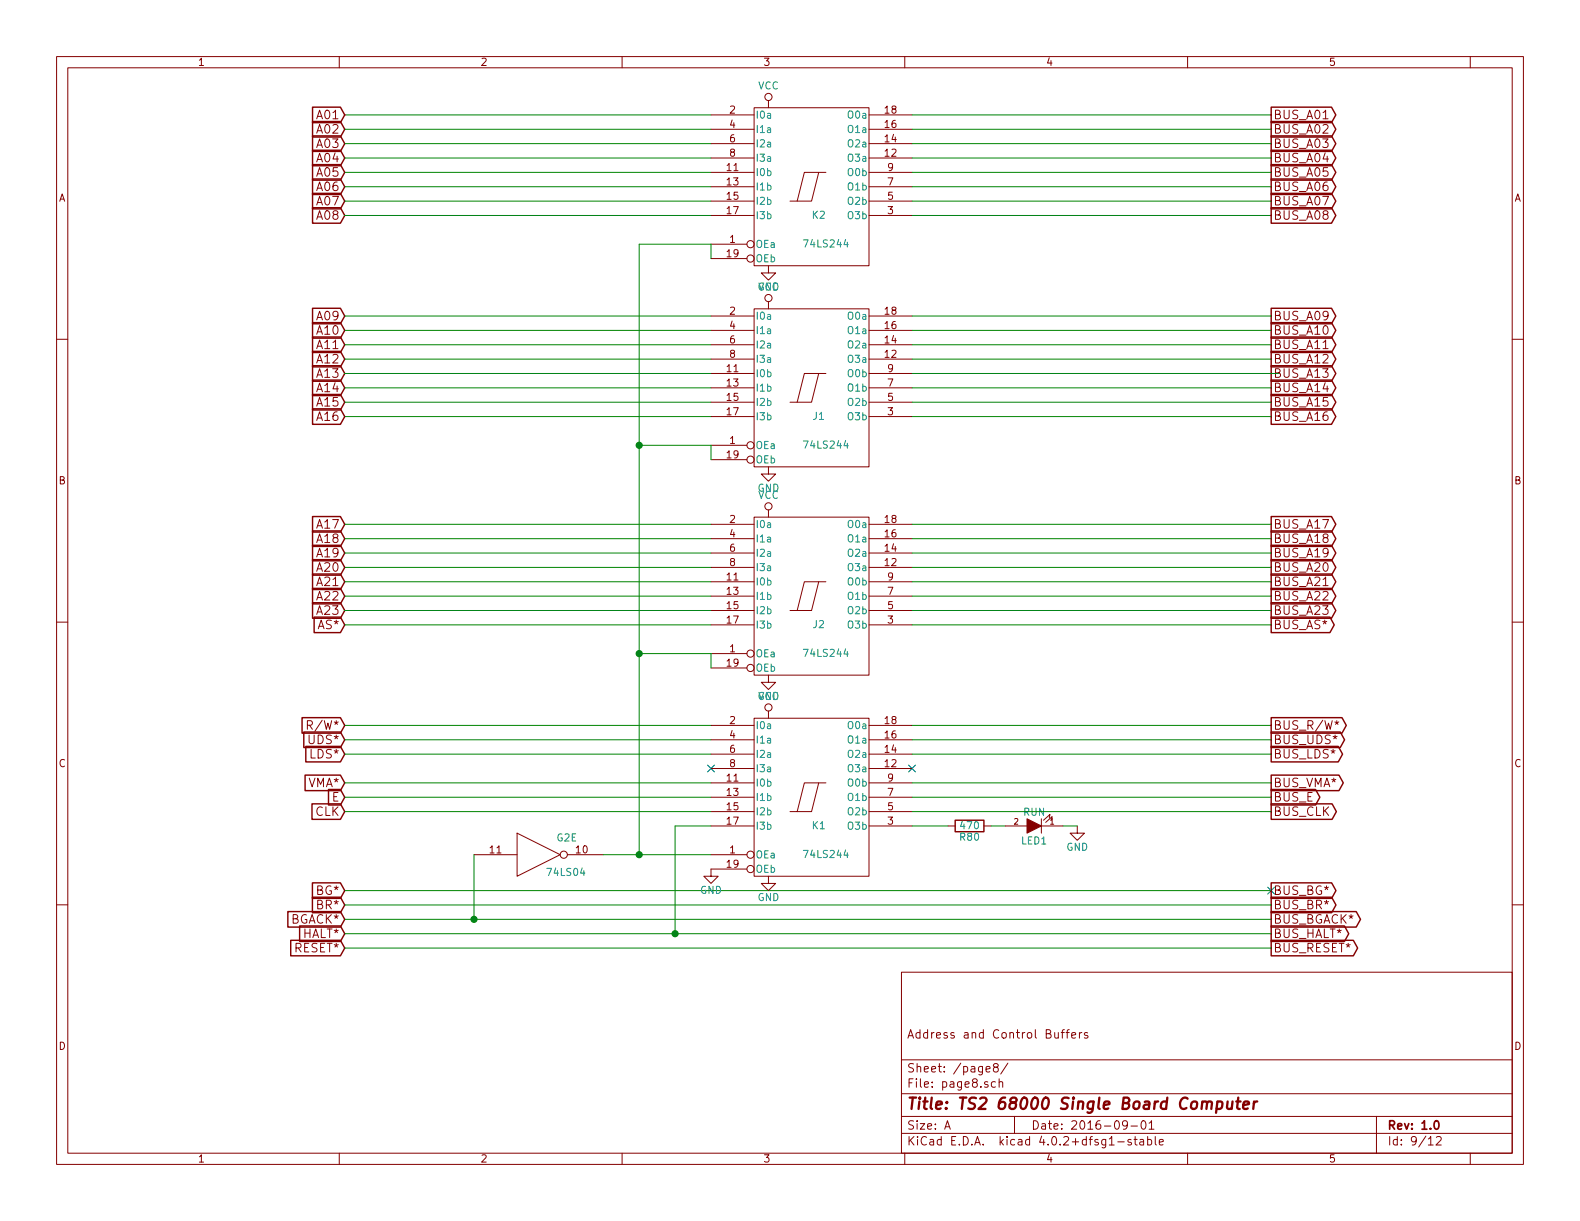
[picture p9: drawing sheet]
EESchema Schematic File Version 2
LIBS:ts2-rescue
LIBS:power
LIBS:device
LIBS:transistors
LIBS:conn
LIBS:linear
LIBS:regul
LIBS:74xx
LIBS:cmos4000
LIBS:adc-dac
LIBS:memory
LIBS:xilinx
LIBS:ts2-cache
EELAYER 25 0
EELAYER END
$Descr A 11000 8500
encoding utf-8
Sheet 9 12
Title "TS2 68000 Single Board Computer"
Date "2016-09-01"
Rev "1.0"
Comp ""
Comment1 "Address and Control Buffers"
Comment2 ""
Comment3 ""
Comment4 ""
$EndDescr
$Comp
L 74LS244 K2
U 1 1
P 5650 1300
F 0 "K2" H 5700 1100 50  0000 C CNN
F 1 "74LS244" H 5750 900 50  0000 C CNN
F 2 "" H 5650 1300 50  0000 C CNN
F 3 "" H 5650 1300 50  0000 C CNN
	1    5650 1300
	1    0    0    -1  
$EndComp
$Comp
L 74LS244 J1
U 1 1
P 5650 2700
F 0 "J1" H 5700 2500 50  0000 C CNN
F 1 "74LS244" H 5750 2300 50  0000 C CNN
F 2 "" H 5650 2700 50  0000 C CNN
F 3 "" H 5650 2700 50  0000 C CNN
	1    5650 2700
	1    0    0    -1  
$EndComp
$Comp
L 74LS244 J2
U 1 1
P 5650 4150
F 0 "J2" H 5700 3950 50  0000 C CNN
F 1 "74LS244" H 5750 3750 50  0000 C CNN
F 2 "" H 5650 4150 50  0000 C CNN
F 3 "" H 5650 4150 50  0000 C CNN
	1    5650 4150
	1    0    0    -1  
$EndComp
$Comp
L 74LS244 K1
U 1 1
P 5650 5550
F 0 "K1" H 5700 5350 50  0000 C CNN
F 1 "74LS244" H 5750 5150 50  0000 C CNN
F 2 "" H 5650 5550 50  0000 C CNN
F 3 "" H 5650 5550 50  0000 C CNN
	1    5650 5550
	1    0    0    -1  
$EndComp
Wire Wire Line
	4950 800  2400 800 
Text GLabel 2400 800  0    60   Input ~ 0
A01
Wire Wire Line
	6350 800  8850 800 
Text GLabel 8850 800  2    60   Output ~ 0
BUS_A01
Text GLabel 2400 1500 0    60   Input ~ 0
A08
Wire Wire Line
	2400 1500 4950 1500
Wire Wire Line
	6350 1500 8850 1500
Text GLabel 8850 1500 2    60   Output ~ 0
BUS_A08
Text GLabel 2400 2200 0    60   Input ~ 0
A09
Text GLabel 2400 2900 0    60   Input ~ 0
A16
Wire Wire Line
	2400 2200 4950 2200
Wire Wire Line
	2400 2900 4950 2900
Text GLabel 2400 3650 0    60   Input ~ 0
A17
Text GLabel 2400 4250 0    60   Input ~ 0
A23
Text GLabel 2400 4350 0    60   Input ~ 0
AS*
Wire Wire Line
	2400 3650 4950 3650
Wire Wire Line
	2400 4250 4950 4250
Wire Wire Line
	2400 4350 4950 4350
Text GLabel 8850 2200 2    60   Output ~ 0
BUS_A09
Text GLabel 8850 2900 2    60   Output ~ 0
BUS_A16
Wire Wire Line
	8850 2200 6350 2200
Wire Wire Line
	6350 2900 8850 2900
Text GLabel 8850 3650 2    60   Output ~ 0
BUS_A17
Text GLabel 8850 4250 2    60   Output ~ 0
BUS_A23
Wire Wire Line
	6350 3650 8850 3650
Wire Wire Line
	6350 4250 8850 4250
Text GLabel 8850 4350 2    60   Output ~ 0
BUS_AS*
Wire Wire Line
	6350 4350 8850 4350
Text GLabel 2400 5050 0    60   Input ~ 0
R/W*
Text GLabel 2400 5150 0    60   Input ~ 0
UDS*
Text GLabel 2400 5250 0    60   Input ~ 0
LDS*
Text GLabel 2400 5450 0    60   Input ~ 0
VMA*
Text GLabel 2400 5550 0    60   Input ~ 0
E
Text GLabel 2400 5650 0    60   Input ~ 0
CLK
Text GLabel 2400 6200 0    60   Input ~ 0
BG*
Text GLabel 2400 6300 0    60   Input ~ 0
BR*
Text GLabel 2400 6400 0    60   Input ~ 0
BGACK*
Text GLabel 2400 6500 0    60   Input ~ 0
HALT*
Text GLabel 2400 6600 0    60   Input ~ 0
RESET*
Wire Wire Line
	2400 5050 4950 5050
Wire Wire Line
	2400 5150 4950 5150
Wire Wire Line
	2400 5250 4950 5250
Wire Wire Line
	2400 5450 4950 5450
Wire Wire Line
	2400 5550 4950 5550
Wire Wire Line
	2400 5650 4950 5650
NoConn ~ 4950 5350
NoConn ~ 6350 5350
Wire Wire Line
	6350 5050 8850 5050
Text GLabel 8850 5050 2    60   Output ~ 0
BUS_R/W*
Text GLabel 8850 5150 2    60   Output ~ 0
BUS_UDS*
Text GLabel 8850 5250 2    60   Output ~ 0
BUS_LDS*
Text GLabel 8850 5450 2    60   Output ~ 0
BUS_VMA*
Text GLabel 8850 5550 2    60   Output ~ 0
BUS_E
Text GLabel 8850 5650 2    60   Output ~ 0
BUS_CLK
Wire Wire Line
	6350 5750 6600 5750
$Comp
L R R80
U 1 1
P 6750 5750
F 0 "R80" V 6830 5750 50  0000 C CNN
F 1 "470" V 6750 5750 50  0000 C CNN
F 2 "" V 6680 5750 50  0000 C CNN
F 3 "" H 6750 5750 50  0000 C CNN
	1    6750 5750
	0    1    1    0   
$EndComp
Wire Wire Line
	6900 5750 7000 5750
$Comp
L LED LED1
U 1 1
P 7200 5750
F 0 "LED1" H 7200 5850 50  0000 C CNN
F 1 "RUN" H 7200 5650 50  0000 C CNN
F 2 "" H 7200 5750 50  0000 C CNN
F 3 "" H 7200 5750 50  0000 C CNN
	1    7200 5750
	-1   0    0    1   
$EndComp
$Comp
L GND #PWR085
U 1 1
P 7500 5750
F 0 "#PWR085" H 7500 5500 50  0001 C CNN
F 1 "GND" H 7500 5600 50  0000 C CNN
F 2 "" H 7500 5750 50  0000 C CNN
F 3 "" H 7500 5750 50  0000 C CNN
	1    7500 5750
	1    0    0    -1  
$EndComp
Wire Wire Line
	7400 5750 7500 5750
Wire Wire Line
	8850 5650 6350 5650
Wire Wire Line
	6350 5550 8850 5550
Wire Wire Line
	6350 5450 8850 5450
Wire Wire Line
	6350 5250 8850 5250
Wire Wire Line
	6350 5150 8850 5150
Text GLabel 8850 6200 2    60   Output ~ 0
BUS_BG*
Wire Wire Line
	2400 6200 8850 6200
Text GLabel 8850 6300 2    60   Output ~ 0
BUS_BR*
Text GLabel 8850 6400 2    60   Output ~ 0
BUS_BGACK*
Text GLabel 8850 6500 2    60   Output ~ 0
BUS_HALT*
Text GLabel 8850 6600 2    60   Output ~ 0
BUS_RESET*
Wire Wire Line
	8850 6600 2400 6600
Wire Wire Line
	2400 6500 8850 6500
Wire Wire Line
	2400 6400 8850 6400
Wire Wire Line
	2400 6300 8850 6300
$Comp
L 74LS04 G2
U 5 1
P 3750 5950
F 0 "G2" H 3945 6065 50  0000 C CNN
F 1 "74LS04" H 3940 5825 50  0000 C CNN
F 2 "" H 3750 5950 50  0000 C CNN
F 3 "" H 3750 5950 50  0000 C CNN
	5    3750 5950
	1    0    0    -1  
$EndComp
Wire Wire Line
	3300 5950 3300 6400
Connection ~ 3300 6400
Wire Wire Line
	4200 5950 4950 5950
Wire Wire Line
	4950 4650 4950 4550
Wire Wire Line
	4950 4550 4450 4550
Wire Wire Line
	4450 1700 4450 5950
Connection ~ 4450 5950
Wire Wire Line
	4950 3200 4950 3100
Wire Wire Line
	4950 3100 4450 3100
Connection ~ 4450 4550
Wire Wire Line
	4950 1800 4950 1700
Wire Wire Line
	4950 1700 4450 1700
Connection ~ 4450 3100
$Comp
L GND #PWR086
U 1 1
P 4950 6050
F 0 "#PWR086" H 4950 5800 50  0001 C CNN
F 1 "GND" H 4950 5900 50  0000 C CNN
F 2 "" H 4950 6050 50  0000 C CNN
F 3 "" H 4950 6050 50  0000 C CNN
	1    4950 6050
	1    0    0    -1  
$EndComp
Wire Wire Line
	4950 5750 4700 5750
Wire Wire Line
	4700 5750 4700 6500
Connection ~ 4700 6500
$Comp
L VCC #PWR087
U 1 1
P 5350 750
F 0 "#PWR087" H 5350 600 50  0001 C CNN
F 1 "VCC" H 5350 900 50  0000 C CNN
F 2 "" H 5350 750 50  0000 C CNN
F 3 "" H 5350 750 50  0000 C CNN
	1    5350 750 
	1    0    0    -1  
$EndComp
$Comp
L GND #PWR088
U 1 1
P 5350 1850
F 0 "#PWR088" H 5350 1600 50  0001 C CNN
F 1 "GND" H 5350 1700 50  0000 C CNN
F 2 "" H 5350 1850 50  0000 C CNN
F 3 "" H 5350 1850 50  0000 C CNN
	1    5350 1850
	1    0    0    -1  
$EndComp
$Comp
L VCC #PWR089
U 1 1
P 5350 2150
F 0 "#PWR089" H 5350 2000 50  0001 C CNN
F 1 "VCC" H 5350 2300 50  0000 C CNN
F 2 "" H 5350 2150 50  0000 C CNN
F 3 "" H 5350 2150 50  0000 C CNN
	1    5350 2150
	1    0    0    -1  
$EndComp
$Comp
L GND #PWR090
U 1 1
P 5350 3250
F 0 "#PWR090" H 5350 3000 50  0001 C CNN
F 1 "GND" H 5350 3100 50  0000 C CNN
F 2 "" H 5350 3250 50  0000 C CNN
F 3 "" H 5350 3250 50  0000 C CNN
	1    5350 3250
	1    0    0    -1  
$EndComp
$Comp
L VCC #PWR091
U 1 1
P 5350 3600
F 0 "#PWR091" H 5350 3450 50  0001 C CNN
F 1 "VCC" H 5350 3750 50  0000 C CNN
F 2 "" H 5350 3600 50  0000 C CNN
F 3 "" H 5350 3600 50  0000 C CNN
	1    5350 3600
	1    0    0    -1  
$EndComp
$Comp
L GND #PWR092
U 1 1
P 5350 4700
F 0 "#PWR092" H 5350 4450 50  0001 C CNN
F 1 "GND" H 5350 4550 50  0000 C CNN
F 2 "" H 5350 4700 50  0000 C CNN
F 3 "" H 5350 4700 50  0000 C CNN
	1    5350 4700
	1    0    0    -1  
$EndComp
$Comp
L VCC #PWR093
U 1 1
P 5350 5000
F 0 "#PWR093" H 5350 4850 50  0001 C CNN
F 1 "VCC" H 5350 5150 50  0000 C CNN
F 2 "" H 5350 5000 50  0000 C CNN
F 3 "" H 5350 5000 50  0000 C CNN
	1    5350 5000
	1    0    0    -1  
$EndComp
$Comp
L GND #PWR094
U 1 1
P 5350 6100
F 0 "#PWR094" H 5350 5850 50  0001 C CNN
F 1 "GND" H 5350 5950 50  0000 C CNN
F 2 "" H 5350 6100 50  0000 C CNN
F 3 "" H 5350 6100 50  0000 C CNN
	1    5350 6100
	1    0    0    -1  
$EndComp
Text GLabel 2400 900  0    60   Input ~ 0
A02
Text GLabel 2400 1000 0    60   Input ~ 0
A03
Text GLabel 2400 1100 0    60   Input ~ 0
A04
Text GLabel 2400 1200 0    60   Input ~ 0
A05
Text GLabel 2400 1300 0    60   Input ~ 0
A06
Text GLabel 2400 1400 0    60   Input ~ 0
A07
Wire Wire Line
	2400 900  4950 900 
Wire Wire Line
	2400 1000 4950 1000
Wire Wire Line
	4950 1100 2400 1100
Wire Wire Line
	2400 1200 4950 1200
Wire Wire Line
	4950 1300 2400 1300
Wire Wire Line
	2400 1400 4950 1400
Text GLabel 2400 2300 0    60   Input ~ 0
A10
Text GLabel 2400 2400 0    60   Input ~ 0
A11
Text GLabel 2400 2500 0    60   Input ~ 0
A12
Text GLabel 2400 2600 0    60   Input ~ 0
A13
Text GLabel 2400 2700 0    60   Input ~ 0
A14
Text GLabel 2400 2800 0    60   Input ~ 0
A15
Wire Wire Line
	2400 2300 4950 2300
Wire Wire Line
	4950 2400 2400 2400
Wire Wire Line
	2400 2500 4950 2500
Wire Wire Line
	4950 2600 2400 2600
Wire Wire Line
	2400 2700 4950 2700
Wire Wire Line
	4950 2800 2400 2800
Text GLabel 2400 3750 0    60   Input ~ 0
A18
Text GLabel 2400 3850 0    60   Input ~ 0
A19
Text GLabel 2400 3950 0    60   Input ~ 0
A20
Text GLabel 2400 4050 0    60   Input ~ 0
A21
Text GLabel 2400 4150 0    60   Input ~ 0
A22
Wire Wire Line
	2400 3750 4950 3750
Wire Wire Line
	4950 3850 2400 3850
Wire Wire Line
	2400 3950 4950 3950
Wire Wire Line
	4950 4050 2400 4050
Wire Wire Line
	2400 4150 4950 4150
Text GLabel 8850 900  2    60   Output ~ 0
BUS_A02
Text GLabel 8850 1000 2    60   Output ~ 0
BUS_A03
Text GLabel 8850 1100 2    60   Output ~ 0
BUS_A04
Text GLabel 8850 1200 2    60   Output ~ 0
BUS_A05
Text GLabel 8850 1300 2    60   Output ~ 0
BUS_A06
Text GLabel 8850 1400 2    60   Output ~ 0
BUS_A07
Wire Wire Line
	6350 900  8850 900 
Wire Wire Line
	8850 1000 6350 1000
Wire Wire Line
	6350 1100 8850 1100
Wire Wire Line
	8850 1200 6350 1200
Wire Wire Line
	6350 1300 8850 1300
Wire Wire Line
	8850 1400 6350 1400
Text GLabel 8850 2300 2    60   Output ~ 0
BUS_A10
Text GLabel 8850 2400 2    60   Output ~ 0
BUS_A11
Text GLabel 8850 2500 2    60   Output ~ 0
BUS_A12
Text GLabel 8850 2600 2    60   Output ~ 0
BUS_A13
Text GLabel 8850 2700 2    60   Output ~ 0
BUS_A14
Text GLabel 8850 2800 2    60   Output ~ 0
BUS_A15
Wire Wire Line
	6350 2300 8850 2300
Wire Wire Line
	8850 2400 6350 2400
Wire Wire Line
	6350 2500 8850 2500
Wire Wire Line
	8900 2600 6350 2600
Wire Wire Line
	6350 2700 8850 2700
Wire Wire Line
	8850 2800 6350 2800
Text GLabel 8850 3750 2    60   Output ~ 0
BUS_A18
Text GLabel 8850 3850 2    60   Output ~ 0
BUS_A19
Text GLabel 8850 3950 2    60   Output ~ 0
BUS_A20
Text GLabel 8850 4050 2    60   Output ~ 0
BUS_A21
Text GLabel 8850 4150 2    60   Output ~ 0
BUS_A22
Wire Wire Line
	6350 3750 8850 3750
Wire Wire Line
	6350 3850 8850 3850
Wire Wire Line
	6350 3950 8850 3950
Wire Wire Line
	8850 4050 6350 4050
Wire Wire Line
	6350 4150 8850 4150
NoConn ~ 8850 6200
$EndSCHEMATC
